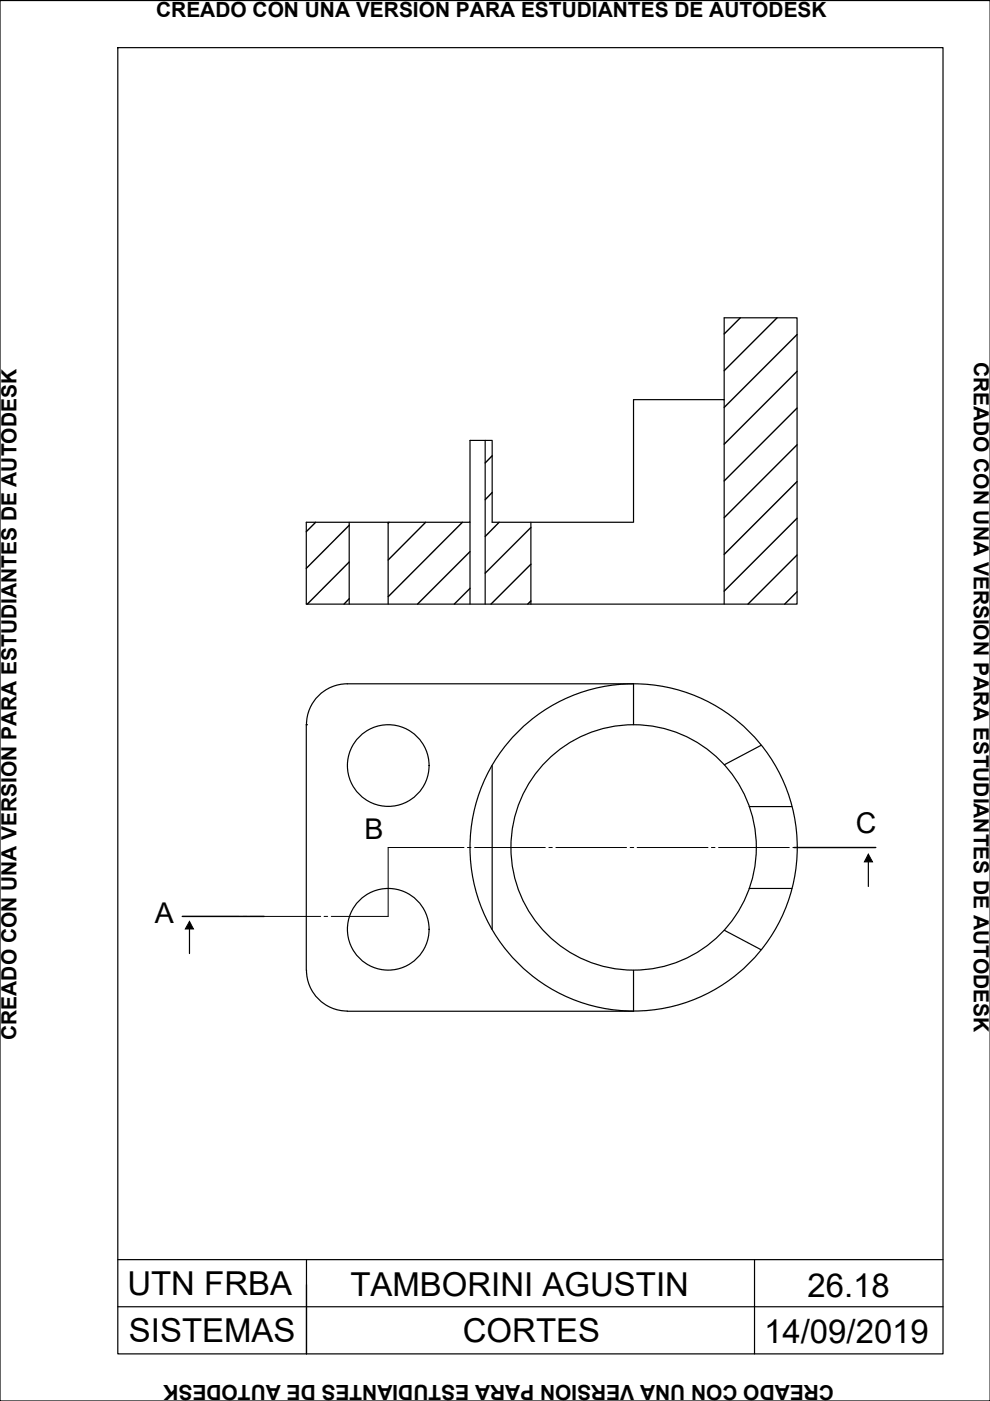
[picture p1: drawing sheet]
<svg xmlns="http://www.w3.org/2000/svg" width="210mm" height="297mm" viewBox="0 0 210 297" stroke-linecap="round" stroke-linejoin="round" font-family="sans-serif">
<!-- layer: 0 -->
<g fill="none" stroke="#000" stroke-width=".25">
<path d="M102.9 93.4v34.7M153.5 84.7v-17.3h15.5v60.7h-104.1v-17.4h34.8v-17.3h4.7v17.3h29.9v-26h19.2v43.4M74 110.7v17.4M82.3 110.7v17.4M99.7 110.7v17.4M112.6 110.7v17.4M64.9 153.7v52M65 153.6a8.7 8.7 0 0 1 8.6-8.6h60.7v8.7M161.4 158l-7.9 4.2M104.4 162.3v34.7M158.8 171h9.1M40.2 197v5.2"/>
<path d="M153.5 197.2l7.9 4.2M158.8 188.4h9.1M184.1 182.7v5.2M65 205.7a8.7 8.7 0 0 0 8.6 8.7M134.3 205.7v8.7h-60.7"/>
<circle cx="82.3" cy="162.3" r="8.7"/>
<circle cx="134.3" cy="179.7" r="34.7"/>
<circle cx="134.3" cy="179.7" r="26"/>
<circle cx="82.3" cy="197" r="8.7"/>
</g>
<!-- layer: No Visibles -->
<g fill="none" stroke="#000" stroke-width=".3">
<path d="M157 67.4l-3.5 3.4M164.8 67.4l-11.3 11.2M169 70.9l-15.5 15.5M169 78.7l-15.5 15.5M104.4 96.6l-1.5 1.6M169 86.5l-15.5 15.5M169 94.3l-15.5 15.5M66.9 110.7l-2 2M74 111.4l-9.1 9.1M74 119.2l-8.8 8.9M82.5 110.7l-.2 .2M90.3 110.7l-8 8"/>
<path d="M98 110.7l-15.7 15.8M99.7 117l-11.2 11.1M104.4 104.4l-1.5 1.5M105.8 110.7l-2.9 3M112.6 111.8l-9.7 9.7M112.6 119.6l-8.5 8.5M169 102.1l-15.5 15.4M169 109.9l-15.5 15.4M169 117.7l-10.4 10.4M74 126.9l-1.1 1.2M99.7 124.7l-3.4 3.4M112.6 127.4l-.7 .7"/>
<path d="M169 125.5l-2.6 2.6M64.9 153.7h.1"/>
</g>
<!-- layer: Cortes -->
<g fill="none" stroke="#000" stroke-width=".21">
<path d="M98.4 179.7h-16.1v14.6h-12.1M99.1 179.7h.8M100.6 179.7h15M116.4 179.7h.7M117.9 179.7h14.9M133.6 179.7h.8M135.1 179.7h15M150.8 179.7h.8M152.4 179.7h14.9M168.1 179.7h.8M169.6 179.7h16.1M38.7 194.3h12"/>
<path d="M51.5 194.3h.7M53 194.3h15M68.7 194.3h.8"/>
</g>
<!-- layer: Cortes - Gruesa -->
<path d="M168.3 179.7h17.4M38.7 194.3h17.3" fill="none" stroke="#000" stroke-width=".3"/>
<!-- layer: 0 -->
<path d="M40.2 195.4l.8 1.6h-1.7zM184.1 181.1l.9 1.6h-1.7z" fill="#000" stroke="#000" stroke-width=".21"/>
<!-- layer: Rotulo -->
<path d="M0 .1h209.9v296.9h-209.9zM25 10.1h174.9v276.9h-174.9zM25 267.1h174.9M25 277.1h174.9M65 267.1v19.9v-14.6M160 267.1v19.9" fill="none" stroke="#000" stroke-width=".25"/>
<g font-size="7">
<text x="27" y="274.6">UTN FRBA</text>
<text x="74.3" y="274.9">TAMBORINI AGUSTIN</text>
<text x="171.2" y="274.9">26.18</text>
<text x="27.3" y="284.5">SISTEMAS</text>
<text x="98.1" y="284.5">CORTES</text>
<text x="162" y="284.8">14/09/2019</text>
</g>
<g font-size="6.1">
<text x="77.3" y="178">B</text>
<text x="181.4" y="176.7">C</text>
<text x="32.8" y="195.6">A</text>
</g>
<g font-size="4.4">
<text x="33.1" y="3.6">CREADO CON UNA VERSIÓN PARA ESTUDIANTES DE AUTODESK</text>
<text x="206.5" y="76.7" transform="rotate(90 206.5 76.7)">CREADO CON UNA VERSIÓN PARA ESTUDIANTES DE AUTODESK</text>
<text x="3.5" y="220.5" transform="rotate(-90 3.5 220.5)">CREADO CON UNA VERSIÓN PARA ESTUDIANTES DE AUTODESK</text>
<text x="176.8" y="293.6" transform="rotate(-180 176.8 293.6)">CREADO CON UNA VERSIÓN PARA ESTUDIANTES DE AUTODESK</text>
</g>
</svg>
